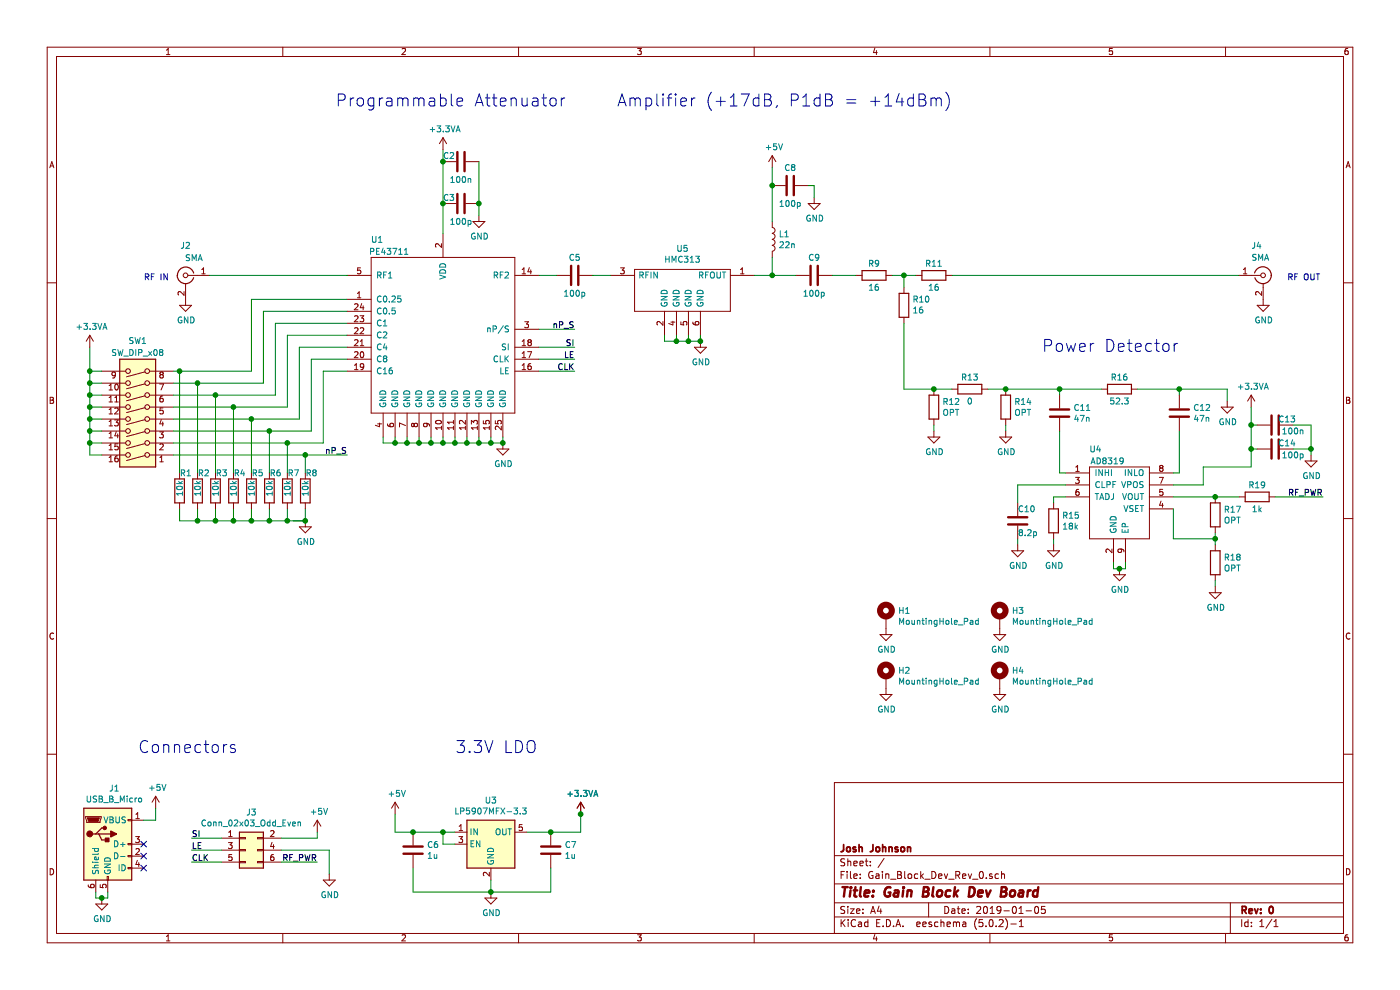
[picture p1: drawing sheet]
EESchema Schematic File Version 4
LIBS:Gain_Block_Dev_Rev_0-cache
EELAYER 26 0
EELAYER END
$Descr A4 11693 8268
encoding utf-8
Sheet 1 1
Title "Gain Block Dev Board"
Date "2019-01-05"
Rev "0"
Comp "Josh Johnson"
Comment1 ""
Comment2 ""
Comment3 ""
Comment4 ""
$EndDescr
$Comp
L VNA_Symbols:PE43711 U1
U 1 1
P 3700 2750
F 0 "U1" H 3150 3500 50  0000 C CNN
F 1 "PE43711" H 3250 3400 50  0000 C CNN
F 2 "VNA_Footprints:QFN-24-1EP_4x4mm_P0.5mm_EP2.7x2.6mm_ThermalVias" H 3750 3400 50  0001 C CNN
F 3 "" H 3750 3400 50  0001 C CNN
	1    3700 2750
	1    0    0    -1  
$EndComp
$Comp
L VNA_Symbols:HMC313 U5
U 1 1
P 5700 2450
F 0 "U5" H 5700 2825 50  0000 C CNN
F 1 "HMC313" H 5700 2734 50  0000 C CNN
F 2 "Package_TO_SOT_SMD:SOT-23-6" H 6150 2650 50  0001 L CNN
F 3 "" H 6150 2550 50  0001 L CNN
	1    5700 2450
	1    0    0    -1  
$EndComp
$Comp
L Connector:Conn_Coaxial J2
U 1 1
P 1550 2300
F 0 "J2" H 1550 2550 50  0000 C CNN
F 1 "SMA" H 1480 2447 50  0000 C CNN
F 2 "VNA_Footprints:SMA_EDGE_MOUNT" H 1550 2300 50  0001 C CNN
F 3 " ~" H 1550 2300 50  0001 C CNN
	1    1550 2300
	-1   0    0    -1  
$EndComp
$Comp
L Connector:Conn_Coaxial J4
U 1 1
P 10550 2300
F 0 "J4" H 10450 2550 50  0000 L CNN
F 1 "SMA" H 10450 2450 50  0000 L CNN
F 2 "VNA_Footprints:SMA_EDGE_MOUNT" H 10550 2300 50  0001 C CNN
F 3 " ~" H 10550 2300 50  0001 C CNN
	1    10550 2300
	1    0    0    -1  
$EndComp
$Comp
L power:GND #PWR0101
U 1 1
P 1550 2500
F 0 "#PWR0101" H 1550 2250 50  0001 C CNN
F 1 "GND" H 1555 2327 50  0000 C CNN
F 2 "" H 1550 2500 50  0001 C CNN
F 3 "" H 1550 2500 50  0001 C CNN
	1    1550 2500
	1    0    0    -1  
$EndComp
$Comp
L power:GND #PWR0102
U 1 1
P 10550 2500
F 0 "#PWR0102" H 10550 2250 50  0001 C CNN
F 1 "GND" H 10555 2327 50  0000 C CNN
F 2 "" H 10550 2500 50  0001 C CNN
F 3 "" H 10550 2500 50  0001 C CNN
	1    10550 2500
	1    0    0    -1  
$EndComp
$Comp
L Switch:SW_DIP_x08 SW1
U 1 1
P 1150 3400
F 0 "SW1" H 1150 2850 50  0000 C CNN
F 1 "SW_DIP_x08" H 1150 2950 50  0000 C CNN
F 2 "VNA_Footprints:SW_DIP_SPSTx08_Slide_9.9x21.7mm_W7.8mm_P2.54mm" H 1150 3400 50  0001 C CNN
F 3 "" H 1150 3400 50  0001 C CNN
	1    1150 3400
	-1   0    0    1   
$EndComp
Wire Wire Line
	1450 3100 1500 3100
Wire Wire Line
	850  3700 750  3700
Wire Wire Line
	750  3700 750  3600
Wire Wire Line
	850  3100 750  3100
Connection ~ 750  3100
Wire Wire Line
	750  3100 750  2900
Wire Wire Line
	850  3200 750  3200
Connection ~ 750  3200
Wire Wire Line
	750  3200 750  3100
Wire Wire Line
	850  3300 750  3300
Connection ~ 750  3300
Wire Wire Line
	750  3300 750  3200
Wire Wire Line
	850  3400 750  3400
Connection ~ 750  3400
Wire Wire Line
	750  3400 750  3300
Wire Wire Line
	850  3500 750  3500
Connection ~ 750  3500
Wire Wire Line
	750  3500 750  3400
Wire Wire Line
	850  3600 750  3600
Connection ~ 750  3600
Wire Wire Line
	750  3600 750  3500
Wire Wire Line
	4500 2750 4800 2750
Text Label 4800 2750 2    50   ~ 0
nP_S
Text Label 2900 3800 2    50   ~ 0
nP_S
Wire Wire Line
	850  3800 750  3800
Wire Wire Line
	750  3800 750  3700
Connection ~ 750  3700
$Comp
L Device:R R1
U 1 1
P 1500 4100
F 0 "R1" H 1500 4250 50  0000 L CNN
F 1 "10k" V 1500 4050 50  0000 L CNN
F 2 "Resistor_SMD:R_0805_2012Metric" V 1430 4100 50  0001 C CNN
F 3 "~" H 1500 4100 50  0001 C CNN
	1    1500 4100
	1    0    0    -1  
$EndComp
Wire Wire Line
	1500 3950 1500 3100
Connection ~ 1500 3100
Wire Wire Line
	1500 3100 2100 3100
Wire Wire Line
	1650 3950 1650 3200
Wire Wire Line
	1800 3300 1800 3950
Wire Wire Line
	1950 3400 1950 3950
Wire Wire Line
	2100 3500 2100 3950
Wire Wire Line
	2250 3600 2250 3950
Wire Wire Line
	2400 3700 2400 3950
Wire Wire Line
	2550 3800 2550 3950
Wire Wire Line
	2550 4250 2550 4350
Wire Wire Line
	1500 4350 1500 4250
Wire Wire Line
	1650 4250 1650 4350
Wire Wire Line
	1800 4250 1800 4350
Wire Wire Line
	1950 4250 1950 4350
Wire Wire Line
	2100 4250 2100 4350
Wire Wire Line
	2250 4250 2250 4350
Wire Wire Line
	2400 4250 2400 4350
$Comp
L power:GND #PWR0104
U 1 1
P 2550 4350
F 0 "#PWR0104" H 2550 4100 50  0001 C CNN
F 1 "GND" H 2555 4177 50  0000 C CNN
F 2 "" H 2550 4350 50  0001 C CNN
F 3 "" H 2550 4350 50  0001 C CNN
	1    2550 4350
	1    0    0    -1  
$EndComp
Connection ~ 2550 4350
$Comp
L Device:R R2
U 1 1
P 1650 4100
F 0 "R2" H 1650 4250 50  0000 L CNN
F 1 "10k" V 1650 4050 50  0000 L CNN
F 2 "Resistor_SMD:R_0805_2012Metric" V 1580 4100 50  0001 C CNN
F 3 "~" H 1650 4100 50  0001 C CNN
	1    1650 4100
	1    0    0    -1  
$EndComp
$Comp
L Device:R R3
U 1 1
P 1800 4100
F 0 "R3" H 1800 4250 50  0000 L CNN
F 1 "10k" V 1800 4050 50  0000 L CNN
F 2 "Resistor_SMD:R_0805_2012Metric" V 1730 4100 50  0001 C CNN
F 3 "~" H 1800 4100 50  0001 C CNN
	1    1800 4100
	1    0    0    -1  
$EndComp
$Comp
L Device:R R4
U 1 1
P 1950 4100
F 0 "R4" H 1950 4250 50  0000 L CNN
F 1 "10k" V 1950 4050 50  0000 L CNN
F 2 "Resistor_SMD:R_0805_2012Metric" V 1880 4100 50  0001 C CNN
F 3 "~" H 1950 4100 50  0001 C CNN
	1    1950 4100
	1    0    0    -1  
$EndComp
$Comp
L Device:R R5
U 1 1
P 2100 4100
F 0 "R5" H 2100 4250 50  0000 L CNN
F 1 "10k" V 2100 4050 50  0000 L CNN
F 2 "Resistor_SMD:R_0805_2012Metric" V 2030 4100 50  0001 C CNN
F 3 "~" H 2100 4100 50  0001 C CNN
	1    2100 4100
	1    0    0    -1  
$EndComp
$Comp
L Device:R R6
U 1 1
P 2250 4100
F 0 "R6" H 2250 4250 50  0000 L CNN
F 1 "10k" V 2250 4050 50  0000 L CNN
F 2 "Resistor_SMD:R_0805_2012Metric" V 2180 4100 50  0001 C CNN
F 3 "~" H 2250 4100 50  0001 C CNN
	1    2250 4100
	1    0    0    -1  
$EndComp
$Comp
L Device:R R7
U 1 1
P 2400 4100
F 0 "R7" H 2400 4250 50  0000 L CNN
F 1 "10k" V 2400 4050 50  0000 L CNN
F 2 "Resistor_SMD:R_0805_2012Metric" V 2330 4100 50  0001 C CNN
F 3 "~" H 2400 4100 50  0001 C CNN
	1    2400 4100
	1    0    0    -1  
$EndComp
$Comp
L Device:R R8
U 1 1
P 2550 4100
F 0 "R8" H 2550 4250 50  0000 L CNN
F 1 "10k" V 2550 4050 50  0000 L CNN
F 2 "Resistor_SMD:R_0805_2012Metric" V 2480 4100 50  0001 C CNN
F 3 "~" H 2550 4100 50  0001 C CNN
	1    2550 4100
	1    0    0    -1  
$EndComp
Wire Wire Line
	2650 7000 2650 6950
Text Label 1600 7000 0    50   ~ 0
SI
Text Label 1600 7100 0    50   ~ 0
LE
Text Label 1600 7200 0    50   ~ 0
CLK
Text Label 4800 2900 2    50   ~ 0
SI
Text Label 4800 3000 2    50   ~ 0
LE
Text Label 4800 3100 2    50   ~ 0
CLK
Wire Wire Line
	4500 2900 4800 2900
Wire Wire Line
	4500 3000 4800 3000
Wire Wire Line
	4500 3100 4800 3100
$Comp
L power:+5V #PWR0105
U 1 1
P 2650 6950
F 0 "#PWR0105" H 2650 6800 50  0001 C CNN
F 1 "+5V" H 2665 7123 50  0000 C CNN
F 2 "" H 2650 6950 50  0001 C CNN
F 3 "" H 2650 6950 50  0001 C CNN
	1    2650 6950
	1    0    0    -1  
$EndComp
$Comp
L power:GND #PWR0106
U 1 1
P 2750 7300
F 0 "#PWR0106" H 2750 7050 50  0001 C CNN
F 1 "GND" H 2755 7127 50  0000 C CNN
F 2 "" H 2750 7300 50  0001 C CNN
F 3 "" H 2750 7300 50  0001 C CNN
	1    2750 7300
	1    0    0    -1  
$EndComp
$Comp
L Regulator_Linear:LP5907MFX-1.8 U3
U 1 1
P 4100 7050
F 0 "U3" H 4100 7417 50  0000 C CNN
F 1 "LP5907MFX-3.3" H 4100 7326 50  0000 C CNN
F 2 "Package_TO_SOT_SMD:SOT-23-5" H 4100 7400 50  0001 C CNN
F 3 "http://www.ti.com/lit/ds/symlink/lp5907.pdf" H 4100 7550 50  0001 C CNN
	1    4100 7050
	1    0    0    -1  
$EndComp
Wire Wire Line
	3800 7050 3700 7050
Wire Wire Line
	3700 7050 3700 6950
Wire Wire Line
	3700 6950 3800 6950
$Comp
L Device:C C6
U 1 1
P 3450 7100
F 0 "C6" H 3565 7146 50  0000 L CNN
F 1 "1u" H 3565 7055 50  0000 L CNN
F 2 "Capacitor_SMD:C_0402_1005Metric" H 3488 6950 50  0001 C CNN
F 3 "~" H 3450 7100 50  0001 C CNN
	1    3450 7100
	1    0    0    -1  
$EndComp
$Comp
L Device:C C7
U 1 1
P 4600 7100
F 0 "C7" H 4715 7146 50  0000 L CNN
F 1 "1u" H 4715 7055 50  0000 L CNN
F 2 "Capacitor_SMD:C_0402_1005Metric" H 4638 6950 50  0001 C CNN
F 3 "~" H 4600 7100 50  0001 C CNN
	1    4600 7100
	1    0    0    -1  
$EndComp
Wire Wire Line
	3700 6950 3450 6950
Wire Wire Line
	3300 6950 3300 6800
Connection ~ 3700 6950
Connection ~ 3450 6950
Wire Wire Line
	3450 6950 3300 6950
Wire Wire Line
	4400 6950 4600 6950
Wire Wire Line
	4850 6950 4850 6800
Connection ~ 4600 6950
Wire Wire Line
	4600 6950 4850 6950
Wire Wire Line
	4600 7250 4600 7450
Wire Wire Line
	4100 7350 4100 7450
Connection ~ 4100 7450
Wire Wire Line
	4100 7450 4600 7450
Wire Wire Line
	3450 7250 3450 7450
Wire Wire Line
	3450 7450 4100 7450
$Comp
L power:GND #PWR0110
U 1 1
P 4100 7450
F 0 "#PWR0110" H 4100 7200 50  0001 C CNN
F 1 "GND" H 4105 7277 50  0000 C CNN
F 2 "" H 4100 7450 50  0001 C CNN
F 3 "" H 4100 7450 50  0001 C CNN
	1    4100 7450
	1    0    0    -1  
$EndComp
$Comp
L power:+5V #PWR0111
U 1 1
P 3300 6800
F 0 "#PWR0111" H 3300 6650 50  0001 C CNN
F 1 "+5V" H 3315 6973 50  0000 C CNN
F 2 "" H 3300 6800 50  0001 C CNN
F 3 "" H 3300 6800 50  0001 C CNN
	1    3300 6800
	1    0    0    -1  
$EndComp
$Comp
L power:+3.3VA #PWR0112
U 1 1
P 4850 6800
F 0 "#PWR0112" H 4850 6650 50  0001 C CNN
F 1 "+3.3VA" H 4865 6973 50  0000 C CNN
F 2 "" H 4850 6800 50  0001 C CNN
F 3 "" H 4850 6800 50  0001 C CNN
	1    4850 6800
	1    0    0    -1  
$EndComp
Wire Wire Line
	3200 3650 3200 3700
Wire Wire Line
	3200 3700 3300 3700
Wire Wire Line
	4200 3700 4200 3650
Wire Wire Line
	4100 3650 4100 3700
Connection ~ 4100 3700
Wire Wire Line
	4100 3700 4200 3700
Wire Wire Line
	4000 3650 4000 3700
Connection ~ 4000 3700
Wire Wire Line
	4000 3700 4100 3700
Wire Wire Line
	3900 3650 3900 3700
Connection ~ 3900 3700
Wire Wire Line
	3900 3700 4000 3700
Wire Wire Line
	3800 3650 3800 3700
Connection ~ 3800 3700
Wire Wire Line
	3800 3700 3900 3700
Wire Wire Line
	3700 3650 3700 3700
Connection ~ 3700 3700
Wire Wire Line
	3700 3700 3800 3700
Wire Wire Line
	3600 3650 3600 3700
Connection ~ 3600 3700
Wire Wire Line
	3600 3700 3700 3700
Wire Wire Line
	3500 3650 3500 3700
Connection ~ 3500 3700
Wire Wire Line
	3500 3700 3600 3700
Wire Wire Line
	3400 3650 3400 3700
Connection ~ 3400 3700
Wire Wire Line
	3400 3700 3500 3700
Wire Wire Line
	3300 3650 3300 3700
Connection ~ 3300 3700
Wire Wire Line
	3300 3700 3400 3700
$Comp
L power:GND #PWR0113
U 1 1
P 4200 3700
F 0 "#PWR0113" H 4200 3450 50  0001 C CNN
F 1 "GND" H 4205 3527 50  0000 C CNN
F 2 "" H 4200 3700 50  0001 C CNN
F 3 "" H 4200 3700 50  0001 C CNN
	1    4200 3700
	1    0    0    -1  
$EndComp
Connection ~ 4200 3700
$Comp
L Device:C C3
U 1 1
P 3850 1700
F 0 "C3" V 3800 1600 50  0000 C CNN
F 1 "100p" V 4000 1700 50  0000 C CNN
F 2 "Capacitor_SMD:C_0402_1005Metric" H 3888 1550 50  0001 C CNN
F 3 "~" H 3850 1700 50  0001 C CNN
	1    3850 1700
	0    1    1    0   
$EndComp
$Comp
L Device:C C2
U 1 1
P 3850 1350
F 0 "C2" V 3800 1250 50  0000 C CNN
F 1 "100n" V 4000 1350 50  0000 C CNN
F 2 "Capacitor_SMD:C_0402_1005Metric" H 3888 1200 50  0001 C CNN
F 3 "~" H 3850 1350 50  0001 C CNN
	1    3850 1350
	0    1    1    0   
$EndComp
Wire Wire Line
	3700 1250 3700 1350
$Comp
L power:GND #PWR0114
U 1 1
P 4000 1800
F 0 "#PWR0114" H 4000 1550 50  0001 C CNN
F 1 "GND" H 4005 1627 50  0000 C CNN
F 2 "" H 4000 1800 50  0001 C CNN
F 3 "" H 4000 1800 50  0001 C CNN
	1    4000 1800
	1    0    0    -1  
$EndComp
$Comp
L power:+3.3VA #PWR0115
U 1 1
P 3700 1250
F 0 "#PWR0115" H 3700 1100 50  0001 C CNN
F 1 "+3.3VA" H 3715 1423 50  0000 C CNN
F 2 "" H 3700 1250 50  0001 C CNN
F 3 "" H 3700 1250 50  0001 C CNN
	1    3700 1250
	1    0    0    -1  
$EndComp
Connection ~ 3700 1350
Wire Wire Line
	4000 1700 4000 1800
Connection ~ 3700 1700
Wire Wire Line
	3700 1350 3700 1700
Wire Wire Line
	4000 1350 4000 1700
Connection ~ 4000 1700
Wire Wire Line
	3700 1700 3700 1950
$Comp
L Device:L L1
U 1 1
P 6450 2000
F 0 "L1" H 6503 2046 50  0000 L CNN
F 1 "22n" H 6503 1955 50  0000 L CNN
F 2 "Inductor_SMD:L_0402_1005Metric" H 6450 2000 50  0001 C CNN
F 3 "~" H 6450 2000 50  0001 C CNN
	1    6450 2000
	1    0    0    -1  
$EndComp
$Comp
L Device:C C8
U 1 1
P 6600 1550
F 0 "C8" V 6450 1550 50  0000 C CNN
F 1 "100p" V 6750 1550 50  0000 C CNN
F 2 "Capacitor_SMD:C_0402_1005Metric" H 6638 1400 50  0001 C CNN
F 3 "~" H 6600 1550 50  0001 C CNN
	1    6600 1550
	0    -1   1    0   
$EndComp
$Comp
L power:+5V #PWR0116
U 1 1
P 6450 1400
F 0 "#PWR0116" H 6450 1250 50  0001 C CNN
F 1 "+5V" H 6465 1573 50  0000 C CNN
F 2 "" H 6450 1400 50  0001 C CNN
F 3 "" H 6450 1400 50  0001 C CNN
	1    6450 1400
	1    0    0    -1  
$EndComp
Wire Wire Line
	6450 2150 6450 2300
$Comp
L power:GND #PWR0117
U 1 1
P 6800 1650
F 0 "#PWR0117" H 6800 1400 50  0001 C CNN
F 1 "GND" H 6805 1477 50  0000 C CNN
F 2 "" H 6800 1650 50  0001 C CNN
F 3 "" H 6800 1650 50  0001 C CNN
	1    6800 1650
	1    0    0    -1  
$EndComp
$Comp
L Device:C C9
U 1 1
P 6800 2300
F 0 "C9" V 6650 2300 50  0000 C CNN
F 1 "100p" V 6950 2300 50  0000 C CNN
F 2 "Capacitor_SMD:C_0402_1005Metric" H 6838 2150 50  0001 C CNN
F 3 "~" H 6800 2300 50  0001 C CNN
	1    6800 2300
	0    1    1    0   
$EndComp
Wire Wire Line
	6450 1400 6450 1550
Connection ~ 6450 1550
Wire Wire Line
	6450 1550 6450 1850
Wire Wire Line
	6800 1550 6800 1650
Wire Wire Line
	6750 1550 6800 1550
Wire Wire Line
	6300 2300 6450 2300
$Comp
L Device:C C5
U 1 1
P 4800 2300
F 0 "C5" V 4650 2300 50  0000 C CNN
F 1 "100p" V 4950 2300 50  0000 C CNN
F 2 "Capacitor_SMD:C_0402_1005Metric" H 4838 2150 50  0001 C CNN
F 3 "~" H 4800 2300 50  0001 C CNN
	1    4800 2300
	0    1    1    0   
$EndComp
$Comp
L Connector:USB_B_Micro J1
U 1 1
P 900 7050
F 0 "J1" H 955 7517 50  0000 C CNN
F 1 "USB_B_Micro" H 955 7426 50  0000 C CNN
F 2 "VNA_Footprints:MicroUSB_Aliexpress" H 1050 7000 50  0001 C CNN
F 3 "~" H 1050 7000 50  0001 C CNN
	1    900  7050
	1    0    0    -1  
$EndComp
$Comp
L power:+5V #PWR0118
U 1 1
P 1300 6750
F 0 "#PWR0118" H 1300 6600 50  0001 C CNN
F 1 "+5V" H 1315 6923 50  0000 C CNN
F 2 "" H 1300 6750 50  0001 C CNN
F 3 "" H 1300 6750 50  0001 C CNN
	1    1300 6750
	1    0    0    -1  
$EndComp
NoConn ~ 1200 7050
NoConn ~ 1200 7150
NoConn ~ 1200 7250
Wire Wire Line
	900  7450 900  7500
Wire Wire Line
	900  7500 850  7500
Wire Wire Line
	800  7500 800  7450
$Comp
L power:GND #PWR0119
U 1 1
P 850 7500
F 0 "#PWR0119" H 850 7250 50  0001 C CNN
F 1 "GND" H 855 7327 50  0000 C CNN
F 2 "" H 850 7500 50  0001 C CNN
F 3 "" H 850 7500 50  0001 C CNN
	1    850  7500
	1    0    0    -1  
$EndComp
Connection ~ 850  7500
Wire Wire Line
	850  7500 800  7500
Wire Wire Line
	1300 6750 1300 6850
Wire Wire Line
	1300 6850 1200 6850
Text Notes 2800 900  0    100  ~ 0
Programmable Attenuator
Text Notes 5150 900  0    100  ~ 0
Amplifier (+17dB, P1dB = +14dBm)
Wire Wire Line
	5850 2800 5850 2850
Wire Wire Line
	5850 2850 5750 2850
Wire Wire Line
	5550 2850 5550 2800
Wire Wire Line
	5650 2800 5650 2850
Connection ~ 5650 2850
Wire Wire Line
	5650 2850 5550 2850
Wire Wire Line
	5750 2800 5750 2850
Connection ~ 5750 2850
Wire Wire Line
	5750 2850 5650 2850
$Comp
L power:GND #PWR0120
U 1 1
P 5850 2850
F 0 "#PWR0120" H 5850 2600 50  0001 C CNN
F 1 "GND" H 5855 2677 50  0000 C CNN
F 2 "" H 5850 2850 50  0001 C CNN
F 3 "" H 5850 2850 50  0001 C CNN
	1    5850 2850
	1    0    0    -1  
$EndComp
Connection ~ 5850 2850
Wire Wire Line
	1750 2300 2900 2300
Wire Wire Line
	2100 3100 2100 2500
Wire Wire Line
	2100 2500 2900 2500
Wire Wire Line
	2200 3200 2200 2600
Wire Wire Line
	2200 2600 2900 2600
Wire Wire Line
	2900 2700 2300 2700
Wire Wire Line
	2300 2700 2300 3300
Wire Wire Line
	2400 3400 2400 2800
Wire Wire Line
	2400 2800 2900 2800
Wire Wire Line
	2900 2900 2500 2900
Wire Wire Line
	2500 2900 2500 3500
Wire Wire Line
	2600 3600 2600 3000
Wire Wire Line
	2600 3000 2900 3000
Wire Wire Line
	2900 3100 2700 3100
Wire Wire Line
	2700 3100 2700 3700
$Comp
L Device:R R9
U 1 1
P 7300 2300
F 0 "R9" V 7200 2300 50  0000 C CNN
F 1 "16" V 7400 2300 50  0000 C CNN
F 2 "Resistor_SMD:R_0402_1005Metric" V 7230 2300 50  0001 C CNN
F 3 "~" H 7300 2300 50  0001 C CNN
	1    7300 2300
	0    1    1    0   
$EndComp
$Comp
L Device:R R11
U 1 1
P 7800 2300
F 0 "R11" V 7700 2300 50  0000 C CNN
F 1 "16" V 7900 2300 50  0000 C CNN
F 2 "Resistor_SMD:R_0402_1005Metric" V 7730 2300 50  0001 C CNN
F 3 "~" H 7800 2300 50  0001 C CNN
	1    7800 2300
	0    1    1    0   
$EndComp
$Comp
L Device:R R10
U 1 1
P 7550 2550
F 0 "R10" H 7480 2504 50  0000 R CNN
F 1 "16" H 7480 2595 50  0000 R CNN
F 2 "Resistor_SMD:R_0402_1005Metric" V 7480 2550 50  0001 C CNN
F 3 "~" H 7550 2550 50  0001 C CNN
	1    7550 2550
	-1   0    0    1   
$EndComp
Wire Wire Line
	7450 2300 7550 2300
Wire Wire Line
	7550 2400 7550 2300
Connection ~ 7550 2300
Wire Wire Line
	7550 2300 7650 2300
Wire Wire Line
	6650 2300 6450 2300
Connection ~ 6450 2300
Wire Wire Line
	6950 2300 7150 2300
Connection ~ 2550 3800
Wire Wire Line
	2550 3800 2900 3800
Wire Wire Line
	1450 3800 2550 3800
Connection ~ 2400 3700
Wire Wire Line
	2400 3700 2700 3700
Wire Wire Line
	1450 3700 2400 3700
Connection ~ 2250 3600
Wire Wire Line
	2250 3600 2600 3600
Wire Wire Line
	1450 3600 2250 3600
Connection ~ 2100 3500
Wire Wire Line
	2100 3500 2500 3500
Wire Wire Line
	1450 3500 2100 3500
Connection ~ 1950 3400
Wire Wire Line
	1950 3400 2400 3400
Wire Wire Line
	1450 3400 1950 3400
Connection ~ 1800 3300
Wire Wire Line
	1800 3300 2300 3300
Wire Wire Line
	1450 3300 1800 3300
Connection ~ 1650 3200
Wire Wire Line
	1650 3200 2200 3200
Wire Wire Line
	1450 3200 1650 3200
Wire Wire Line
	1500 4350 1650 4350
Connection ~ 1650 4350
Wire Wire Line
	1650 4350 1800 4350
Connection ~ 1800 4350
Wire Wire Line
	1800 4350 1950 4350
Connection ~ 1950 4350
Wire Wire Line
	1950 4350 2100 4350
Connection ~ 2100 4350
Wire Wire Line
	2100 4350 2250 4350
Connection ~ 2250 4350
Wire Wire Line
	2250 4350 2400 4350
Connection ~ 2400 4350
$Comp
L Device:R R13
U 1 1
P 8100 3250
F 0 "R13" V 8000 3250 50  0000 C CNN
F 1 "0" V 8200 3250 50  0000 C CNN
F 2 "Resistor_SMD:R_0402_1005Metric" V 8030 3250 50  0001 C CNN
F 3 "~" H 8100 3250 50  0001 C CNN
	1    8100 3250
	0    1    1    0   
$EndComp
$Comp
L Device:R R12
U 1 1
P 7800 3400
F 0 "R12" H 7870 3446 50  0000 L CNN
F 1 "OPT" H 7870 3355 50  0000 L CNN
F 2 "Resistor_SMD:R_0402_1005Metric" V 7730 3400 50  0001 C CNN
F 3 "~" H 7800 3400 50  0001 C CNN
	1    7800 3400
	1    0    0    -1  
$EndComp
$Comp
L Device:R R14
U 1 1
P 8400 3400
F 0 "R14" H 8470 3446 50  0000 L CNN
F 1 "OPT" H 8470 3355 50  0000 L CNN
F 2 "Resistor_SMD:R_0402_1005Metric" V 8330 3400 50  0001 C CNN
F 3 "~" H 8400 3400 50  0001 C CNN
	1    8400 3400
	1    0    0    -1  
$EndComp
Wire Wire Line
	7800 3250 7950 3250
Wire Wire Line
	8250 3250 8400 3250
Wire Wire Line
	7800 3550 7800 3600
Wire Wire Line
	8400 3550 8400 3600
$Comp
L power:GND #PWR0121
U 1 1
P 8400 3600
F 0 "#PWR0121" H 8400 3350 50  0001 C CNN
F 1 "GND" H 8405 3427 50  0000 C CNN
F 2 "" H 8400 3600 50  0001 C CNN
F 3 "" H 8400 3600 50  0001 C CNN
	1    8400 3600
	1    0    0    -1  
$EndComp
$Comp
L power:GND #PWR0122
U 1 1
P 7800 3600
F 0 "#PWR0122" H 7800 3350 50  0001 C CNN
F 1 "GND" H 7805 3427 50  0000 C CNN
F 2 "" H 7800 3600 50  0001 C CNN
F 3 "" H 7800 3600 50  0001 C CNN
	1    7800 3600
	1    0    0    -1  
$EndComp
Wire Wire Line
	10250 3250 10250 3350
$Comp
L power:GND #PWR0123
U 1 1
P 10250 3350
F 0 "#PWR0123" H 10250 3100 50  0001 C CNN
F 1 "GND" H 10255 3177 50  0000 C CNN
F 2 "" H 10250 3350 50  0001 C CNN
F 3 "" H 10250 3350 50  0001 C CNN
	1    10250 3350
	1    0    0    -1  
$EndComp
$Comp
L VNA_Symbols:AD8319 U4
U 1 1
P 9350 4150
F 0 "U4" H 9150 4550 50  0000 C CNN
F 1 "AD8319" H 9250 4450 50  0000 C CNN
F 2 "Package_DFN_QFN:DFN-8-1EP_2x3mm_P0.5mm_EP0.61x2.2mm" H 9350 4300 50  0001 C CNN
F 3 "" H 9350 4300 50  0001 C CNN
	1    9350 4150
	1    0    0    -1  
$EndComp
$Comp
L Device:R R16
U 1 1
P 9350 3250
F 0 "R16" V 9250 3250 50  0000 C CNN
F 1 "52.3" V 9450 3250 50  0000 C CNN
F 2 "Resistor_SMD:R_0402_1005Metric" V 9280 3250 50  0001 C CNN
F 3 "~" H 9350 3250 50  0001 C CNN
	1    9350 3250
	0    1    1    0   
$EndComp
$Comp
L Device:C C11
U 1 1
P 8850 3450
F 0 "C11" H 8965 3496 50  0000 L CNN
F 1 "47n" H 8965 3405 50  0000 L CNN
F 2 "Capacitor_SMD:C_0402_1005Metric" H 8888 3300 50  0001 C CNN
F 3 "~" H 8850 3450 50  0001 C CNN
	1    8850 3450
	1    0    0    -1  
$EndComp
$Comp
L Device:C C12
U 1 1
P 9850 3450
F 0 "C12" H 9965 3496 50  0000 L CNN
F 1 "47n" H 9965 3405 50  0000 L CNN
F 2 "Capacitor_SMD:C_0402_1005Metric" H 9888 3300 50  0001 C CNN
F 3 "~" H 9850 3450 50  0001 C CNN
	1    9850 3450
	1    0    0    -1  
$EndComp
Wire Wire Line
	8900 3950 8850 3950
Wire Wire Line
	9200 3250 8850 3250
Wire Wire Line
	8850 3250 8850 3300
Wire Wire Line
	9500 3250 9850 3250
Wire Wire Line
	9850 3250 9850 3300
Wire Wire Line
	9850 3950 9800 3950
Wire Wire Line
	9850 3250 10250 3250
Connection ~ 9850 3250
Wire Wire Line
	9400 4700 9400 4750
Wire Wire Line
	9400 4750 9350 4750
Wire Wire Line
	9300 4750 9300 4700
$Comp
L power:GND #PWR0124
U 1 1
P 9350 4750
F 0 "#PWR0124" H 9350 4500 50  0001 C CNN
F 1 "GND" H 9355 4577 50  0000 C CNN
F 2 "" H 9350 4750 50  0001 C CNN
F 3 "" H 9350 4750 50  0001 C CNN
	1    9350 4750
	1    0    0    -1  
$EndComp
Connection ~ 9350 4750
Wire Wire Line
	9350 4750 9300 4750
Wire Wire Line
	9800 4050 10050 4050
$Comp
L power:+3.3VA #PWR0125
U 1 1
P 10450 3400
F 0 "#PWR0125" H 10450 3250 50  0001 C CNN
F 1 "+3.3VA" H 10465 3573 50  0000 C CNN
F 2 "" H 10450 3400 50  0001 C CNN
F 3 "" H 10450 3400 50  0001 C CNN
	1    10450 3400
	1    0    0    -1  
$EndComp
Wire Wire Line
	9850 3600 9850 3950
Wire Wire Line
	8850 3600 8850 3950
Wire Wire Line
	9800 4150 10150 4150
Text Label 11050 4150 2    50   ~ 0
RF_PWR
$Comp
L Device:R R17
U 1 1
P 10150 4300
F 0 "R17" H 10220 4346 50  0000 L CNN
F 1 "OPT" H 10220 4255 50  0000 L CNN
F 2 "Resistor_SMD:R_0402_1005Metric" V 10080 4300 50  0001 C CNN
F 3 "~" H 10150 4300 50  0001 C CNN
	1    10150 4300
	1    0    0    -1  
$EndComp
$Comp
L Device:R R18
U 1 1
P 10150 4700
F 0 "R18" H 10220 4746 50  0000 L CNN
F 1 "OPT" H 10220 4655 50  0000 L CNN
F 2 "Resistor_SMD:R_0402_1005Metric" V 10080 4700 50  0001 C CNN
F 3 "~" H 10150 4700 50  0001 C CNN
	1    10150 4700
	1    0    0    -1  
$EndComp
Wire Wire Line
	9800 4250 9800 4500
Wire Wire Line
	9800 4500 10150 4500
Wire Wire Line
	10150 4500 10150 4450
Wire Wire Line
	10150 4500 10150 4550
Connection ~ 10150 4500
Wire Wire Line
	10150 4850 10150 4900
$Comp
L power:GND #PWR0126
U 1 1
P 10150 4900
F 0 "#PWR0126" H 10150 4650 50  0001 C CNN
F 1 "GND" H 10155 4727 50  0000 C CNN
F 2 "" H 10150 4900 50  0001 C CNN
F 3 "" H 10150 4900 50  0001 C CNN
	1    10150 4900
	1    0    0    -1  
$EndComp
$Comp
L Device:R R15
U 1 1
P 8800 4350
F 0 "R15" H 8870 4396 50  0000 L CNN
F 1 "18k" H 8870 4305 50  0000 L CNN
F 2 "Resistor_SMD:R_0402_1005Metric" V 8730 4350 50  0001 C CNN
F 3 "~" H 8800 4350 50  0001 C CNN
	1    8800 4350
	1    0    0    -1  
$EndComp
Wire Wire Line
	8900 4150 8800 4150
Wire Wire Line
	8800 4150 8800 4200
Wire Wire Line
	8800 4500 8800 4550
$Comp
L power:GND #PWR0127
U 1 1
P 8800 4550
F 0 "#PWR0127" H 8800 4300 50  0001 C CNN
F 1 "GND" H 8805 4377 50  0000 C CNN
F 2 "" H 8800 4550 50  0001 C CNN
F 3 "" H 8800 4550 50  0001 C CNN
	1    8800 4550
	1    0    0    -1  
$EndComp
$Comp
L Device:C C10
U 1 1
P 8500 4350
F 0 "C10" H 8500 4450 50  0000 L CNN
F 1 "8.2p" H 8500 4250 50  0000 L CNN
F 2 "Capacitor_SMD:C_0402_1005Metric" H 8538 4200 50  0001 C CNN
F 3 "~" H 8500 4350 50  0001 C CNN
	1    8500 4350
	1    0    0    -1  
$EndComp
Wire Wire Line
	8500 4050 8500 4200
Wire Wire Line
	8500 4500 8500 4550
$Comp
L power:GND #PWR0128
U 1 1
P 8500 4550
F 0 "#PWR0128" H 8500 4300 50  0001 C CNN
F 1 "GND" H 8505 4377 50  0000 C CNN
F 2 "" H 8500 4550 50  0001 C CNN
F 3 "" H 8500 4550 50  0001 C CNN
	1    8500 4550
	1    0    0    -1  
$EndComp
Wire Wire Line
	8500 4050 8900 4050
Wire Wire Line
	8850 3250 8400 3250
Connection ~ 8850 3250
Connection ~ 8400 3250
Wire Wire Line
	4500 2300 4650 2300
Wire Wire Line
	4950 2300 5100 2300
Wire Wire Line
	7550 2700 7550 3250
Wire Wire Line
	7550 3250 7800 3250
Connection ~ 7800 3250
Text Label 2650 7200 2    50   ~ 0
RF_PWR
$Comp
L Device:R R19
U 1 1
P 10500 4150
F 0 "R19" V 10400 4150 50  0000 C CNN
F 1 "1k" V 10600 4150 50  0000 C CNN
F 2 "Resistor_SMD:R_0402_1005Metric" V 10430 4150 50  0001 C CNN
F 3 "~" H 10500 4150 50  0001 C CNN
	1    10500 4150
	0    1    1    0   
$EndComp
Wire Wire Line
	10150 4150 10350 4150
Connection ~ 10150 4150
Wire Wire Line
	7950 2300 10350 2300
Wire Wire Line
	10650 4150 11050 4150
Text Notes 8700 2950 0    100  ~ 0
Power Detector\n
Text Notes 3800 6300 0    100  ~ 0
3.3V LDO
Text Notes 1150 6300 0    100  ~ 0
Connectors\n
$Comp
L Device:C C13
U 1 1
P 10650 3550
F 0 "C13" V 10600 3650 50  0000 C CNN
F 1 "100n" V 10700 3700 50  0000 C CNN
F 2 "Capacitor_SMD:C_0402_1005Metric" H 10688 3400 50  0001 C CNN
F 3 "~" H 10650 3550 50  0001 C CNN
	1    10650 3550
	0    1    1    0   
$EndComp
$Comp
L Device:C C14
U 1 1
P 10650 3750
F 0 "C14" V 10600 3850 50  0000 C CNN
F 1 "100p" V 10700 3900 50  0000 C CNN
F 2 "Capacitor_SMD:C_0402_1005Metric" H 10688 3600 50  0001 C CNN
F 3 "~" H 10650 3750 50  0001 C CNN
	1    10650 3750
	0    1    1    0   
$EndComp
Wire Wire Line
	10450 3400 10450 3550
Wire Wire Line
	10450 3900 10050 3900
Wire Wire Line
	10050 3900 10050 4050
Connection ~ 10450 3550
$Comp
L power:GND #PWR0129
U 1 1
P 10950 3800
F 0 "#PWR0129" H 10950 3550 50  0001 C CNN
F 1 "GND" H 10955 3627 50  0000 C CNN
F 2 "" H 10950 3800 50  0001 C CNN
F 3 "" H 10950 3800 50  0001 C CNN
	1    10950 3800
	1    0    0    -1  
$EndComp
Wire Wire Line
	10950 3550 10950 3750
Wire Wire Line
	10450 3550 10500 3550
Wire Wire Line
	10450 3550 10450 3750
Wire Wire Line
	10450 3750 10500 3750
Connection ~ 10450 3750
Wire Wire Line
	10450 3750 10450 3900
Wire Wire Line
	10800 3550 10950 3550
Wire Wire Line
	10800 3750 10950 3750
Connection ~ 10950 3750
Wire Wire Line
	10950 3750 10950 3800
Wire Wire Line
	2450 4350 2550 4350
Wire Wire Line
	2400 4350 2550 4350
$Comp
L Mechanical:MountingHole_Pad H2
U 1 1
P 7400 5650
F 0 "H2" H 7500 5701 50  0000 L CNN
F 1 "MountingHole_Pad" H 7500 5610 50  0000 L CNN
F 2 "MountingHole:MountingHole_3.2mm_M3_Pad_Via" H 7400 5650 50  0001 C CNN
F 3 "~" H 7400 5650 50  0001 C CNN
	1    7400 5650
	1    0    0    -1  
$EndComp
$Comp
L power:GND #PWR0130
U 1 1
P 7400 5750
F 0 "#PWR0130" H 7400 5500 50  0001 C CNN
F 1 "GND" H 7405 5577 50  0000 C CNN
F 2 "" H 7400 5750 50  0001 C CNN
F 3 "" H 7400 5750 50  0001 C CNN
	1    7400 5750
	1    0    0    -1  
$EndComp
$Comp
L Mechanical:MountingHole_Pad H1
U 1 1
P 7400 5150
F 0 "H1" H 7500 5201 50  0000 L CNN
F 1 "MountingHole_Pad" H 7500 5110 50  0000 L CNN
F 2 "MountingHole:MountingHole_3.2mm_M3_Pad_Via" H 7400 5150 50  0001 C CNN
F 3 "~" H 7400 5150 50  0001 C CNN
	1    7400 5150
	1    0    0    -1  
$EndComp
$Comp
L power:GND #PWR0131
U 1 1
P 7400 5250
F 0 "#PWR0131" H 7400 5000 50  0001 C CNN
F 1 "GND" H 7405 5077 50  0000 C CNN
F 2 "" H 7400 5250 50  0001 C CNN
F 3 "" H 7400 5250 50  0001 C CNN
	1    7400 5250
	1    0    0    -1  
$EndComp
$Comp
L Mechanical:MountingHole_Pad H3
U 1 1
P 8350 5150
F 0 "H3" H 8450 5201 50  0000 L CNN
F 1 "MountingHole_Pad" H 8450 5110 50  0000 L CNN
F 2 "MountingHole:MountingHole_3.2mm_M3_Pad_Via" H 8350 5150 50  0001 C CNN
F 3 "~" H 8350 5150 50  0001 C CNN
	1    8350 5150
	1    0    0    -1  
$EndComp
$Comp
L power:GND #PWR0132
U 1 1
P 8350 5250
F 0 "#PWR0132" H 8350 5000 50  0001 C CNN
F 1 "GND" H 8355 5077 50  0000 C CNN
F 2 "" H 8350 5250 50  0001 C CNN
F 3 "" H 8350 5250 50  0001 C CNN
	1    8350 5250
	1    0    0    -1  
$EndComp
$Comp
L Mechanical:MountingHole_Pad H4
U 1 1
P 8350 5650
F 0 "H4" H 8450 5701 50  0000 L CNN
F 1 "MountingHole_Pad" H 8450 5610 50  0000 L CNN
F 2 "MountingHole:MountingHole_3.2mm_M3_Pad_Via" H 8350 5650 50  0001 C CNN
F 3 "~" H 8350 5650 50  0001 C CNN
	1    8350 5650
	1    0    0    -1  
$EndComp
$Comp
L power:GND #PWR0133
U 1 1
P 8350 5750
F 0 "#PWR0133" H 8350 5500 50  0001 C CNN
F 1 "GND" H 8355 5577 50  0000 C CNN
F 2 "" H 8350 5750 50  0001 C CNN
F 3 "" H 8350 5750 50  0001 C CNN
	1    8350 5750
	1    0    0    -1  
$EndComp
$Comp
L Connector_Generic:Conn_02x03_Odd_Even J3
U 1 1
P 2050 7100
F 0 "J3" H 2100 7417 50  0000 C CNN
F 1 "Conn_02x03_Odd_Even" H 2100 7326 50  0000 C CNN
F 2 "Connector_PinHeader_2.54mm:PinHeader_2x03_P2.54mm_Vertical" H 2050 7100 50  0001 C CNN
F 3 "~" H 2050 7100 50  0001 C CNN
	1    2050 7100
	1    0    0    -1  
$EndComp
Wire Wire Line
	1850 7000 1600 7000
Wire Wire Line
	1850 7100 1600 7100
Wire Wire Line
	1850 7200 1600 7200
Wire Wire Line
	2650 7000 2350 7000
Wire Wire Line
	2350 7200 2650 7200
Wire Wire Line
	2750 7100 2750 7300
Wire Wire Line
	2350 7100 2750 7100
$Comp
L power:+3.3VA #PWR0103
U 1 1
P 4850 6800
F 0 "#PWR0103" H 4850 6650 50  0001 C CNN
F 1 "+3.3VA" H 4865 6973 50  0000 C CNN
F 2 "" H 4850 6800 50  0001 C CNN
F 3 "" H 4850 6800 50  0001 C CNN
	1    4850 6800
	1    0    0    -1  
$EndComp
Connection ~ 4850 6800
$Comp
L power:+3.3VA #PWR0107
U 1 1
P 750 2900
F 0 "#PWR0107" H 750 2750 50  0001 C CNN
F 1 "+3.3VA" H 765 3073 50  0000 C CNN
F 2 "" H 750 2900 50  0001 C CNN
F 3 "" H 750 2900 50  0001 C CNN
	1    750  2900
	1    0    0    -1  
$EndComp
Text Notes 1200 2350 0    50   ~ 0
RF IN
Text Notes 10750 2350 0    50   ~ 0
RF OUT
$EndSCHEMATC
